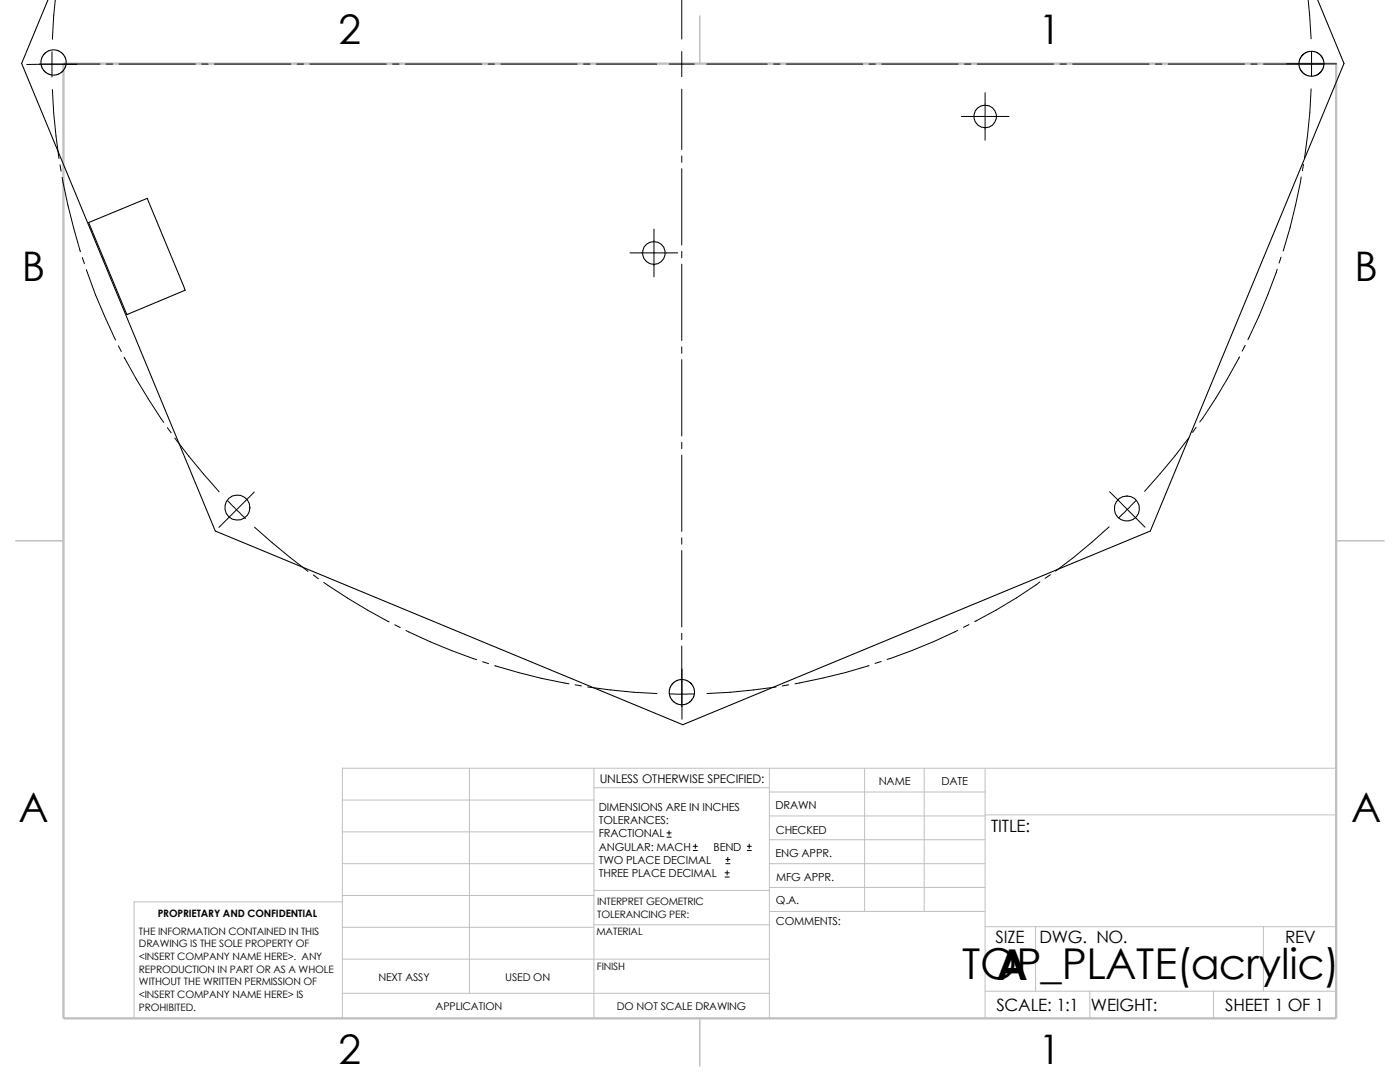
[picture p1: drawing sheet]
<svg xmlns="http://www.w3.org/2000/svg" width="279mm" height="216mm" viewBox="0 0 279 216" stroke-linecap="round" stroke-linejoin="round" font-family="sans-serif">
<g fill="none" stroke="#c0c0c0" stroke-width=".2">
<path d="M68.3 159.6h50.2M93.7 153.3v44.9M118.5 153.3v49.9M118.5 157.2h35M153.5 153.3v49.9M153.5 158h43.1M172.6 153.3v28.6M184.4 153.3v28.6M196.6 153.3v49.9M266.7 153.3h-198.4v49.9M68.3 166h50.2M68.3 172.3h50.2"/>
<path d="M68.3 178.7h50.2M68.3 180h-41.5v23.2M118.5 177.7h35.1M153.5 162.8h43.1M153.5 167.6h43.1M153.5 172.3h43.1M153.5 177.1h43.1M196.6 162.6h70.1M68.3 198.2h85.2M68.3 191.4h85.2M68.3 185h50.2M118.5 184.5h35.1"/>
<path d="M153.6 181.9h43M196.6 184.9h70.1M196.6 197.8h70.1M206.7 184.9v12.9M217.5 197.8v5.4M242.2 197.8v5.4M252.1 184.9v12.9"/>
</g>
<path d="M139.7 3.2v9.5M3.1 107.9h9.6M266.7 107.9h9.5M139.7 203.2v9.5" fill="none" stroke="#c0c0c0" stroke-width=".21"/>
<path d="M12.7 12.7h254v190.5h-254z" fill="none" stroke="#c0c0c0" stroke-width=".47"/>
<g fill="none" stroke="#000" stroke-width=".21">
<path d="M263 -.1l5.2 12.8-38.6 93.3-93.3 38.6-93.3-38.6-38.7-93.3 5.3-12.7M260 10.9l-.5 .7-.3 .8 .1 1.1 .6 1 .7 .4 .8 .3 1.1-.1 1-.6 .5-.7 .2-.7-.1-1.1-.6-1-.7-.5-.7-.3-1.2 .2-.9 .6M17.7 44.4l11.7-4.8 7.6 18.3-11.7 4.9zM137.9 136.3l-.9-.5-.6-.2-1.3 .2-.8 .5-.6 .9-.1 .6 .1 1.3 .6 .8 .8 .6 .7 .1 1.2-.1 .9-.6 .5-.8 .2-.7-.2-1.2-.5-.8"/>
<circle cx="10.7" cy="12.5" r="2.53"/>
<circle cx="196.6" cy="23.2" r="2.25"/>
<circle cx="130.5" cy="50.5" r="2.28"/>
<circle cx="47.4" cy="101.3" r="2.51"/>
<circle cx="224.9" cy="101.5" r="2.51"/>
</g>
<g fill="none" stroke="#000" stroke-width=".2">
<path d="M11 -.1l-.5 7.9M136.1 -.1v7.9M261.1 0l.6 7.7M7.9 12.8h12M10.4 10.3v5.1M10.5 17.9l.2 4.6 1.1 9.1M15.4 12.8l-10.1 .1M21.2 12.8h1.3M23.7 12.8h15.3M40.3 12.8h1.2M42.8 12.8h15.2M59.3 12.8h1.3"/>
<path d="M61.8 12.8h15.3M78.4 12.8h1.2M80.9 12.8h15.2M97.4 12.8h1.3M99.9 12.8h15.3M116.5 12.8h1.2M119 12.8h12.1M133.6 12.8h5M136.1 10.3v5M136.1 17.8v12M141.1 12.8h12M154.4 12.8h1.3"/>
<path d="M156.9 12.8h15.3M173.4 12.8h1.3M176 12.8h15.2M192.5 12.8h1.3M195 12.8h15.3M196.6 18.5v9.5M211.5 12.8h1.3M214.1 12.8h15.2M230.6 12.8h1.3M233.1 12.8h15.3M249.6 12.8h1.3M252.2 12.8h12"/>
<path d="M256.8 12.7h9.9M261.7 17.7l-.3 4.7-1.1 9.1M261.7 10.2v5M12 32.9l.2 1.3M12.4 35.4a127.4 127.4 0 0 0 3.6 14.8M136.1 31.1v1.3M136.1 33.7v15.2M191.9 23.2h9.5M259.7 35.3a111.3 111.3 0 0 1-3.6 14.8M260.1 32.8l-.2 1.2M16.4 51.4l.4 1.2M17.2 53.8a111.4 111.4 0 0 0 5.9 14.1"/>
<path d="M125.7 50.5h9.6M130.5 45.7v9.5M136.1 50.2v1.2M136.1 52.7v15.2M254.9 53.7a119.2 119.2 0 0 1-5.9 14.1M255.7 51.3l-.4 1.2M23.6 69l.6 1.1M24.8 71.3a137 137 0 0 0 7.9 13M136.1 69.2v1.3M136.1 71.8v15.2M247.4 71.2a114.5 114.5 0 0 1-8 13M248.5 68.9l-.6 1.2"/>
<path d="M33.4 85.3l.8 1.1M34.9 87.4l5.7 7.2 3.1 3.5M45.5 99.9l3.5 3.6M50.8 98.2l-7.1 7M136.1 88.3v1.2M136.1 90.8v15.2M221.4 98.1l3.6 3.5M226.7 99.9l-1.7 1.7M237.3 87.3l-2.8 3.6-6.1 7.1M238.7 85.3l-.7 1M50.8 105.2l3.5 3.1 7.2 5.7M62.5 114.7l1 .8"/>
<path d="M64.6 116.2a117.7 117.7 0 0 0 13 7.9M136.1 107.3v1.3M136.1 109.9v15.2M207.5 116.1a93.5 93.5 0 0 1-13 7.9M209.6 114.7l-1 .7M221.4 105.1l-7.1 6.1-3.6 2.8M225 101.6l3.5 3.6M225 101.6l-1.8 1.8M78.8 124.7l1.1 .5M81 125.8a110.7 110.7 0 0 0 14.1 5.8M96.3 132l1.2 .4M98.7 132.8a128.9 128.9 0 0 0 14.8 3.6"/>
<path d="M114.8 136.7l1.2 .2M117.3 137.1l9.1 1 4.7 .3M133.6 138.5h5M136.1 126.4v1.2M136.1 128.9v12.1M136.1 133.5v10M154.9 137.1l-9.1 1-4.7 .3M157.4 136.7l-1.3 .2M173.4 132.8a109 109 0 0 1-14.7 3.6M175.9 132l-1.3 .4M191.1 125.8a103.3 103.3 0 0 1-14.1 5.8M193.4 124.6l-1.1 .6"/>
<path d="M133.1 167h.8M133.1 166.2h.8M133.5 165.8v.8M138.3 169.7h.9M138.3 168.9h.9M138.8 168.4v.9M144.7 175h.8M144.7 174.2h.8M144.9 172.3h.8M144.9 171.5h.8M145.1 173.7v.9M145.2 171.1v.8"/>
<path d="M149.1 169.7h.8M149.1 168.9h.8M149.5 168.4v.9"/>
</g>
<g font-size="8.5">
<text x="192" y="195.3">TOP_PLATE(acrylic)</text>
<text x="198.8" y="195.5">A</text>
</g>
<g font-size="8.1">
<text x="67.6" y="8.8">2</text>
<text x="207.3" y="8.8">1</text>
<text x="4.4" y="56.1">B</text>
<text x="270.3" y="56.1">B</text>
<text x="3.7" y="164.1">A</text>
<text x="269.6" y="164.1">A</text>
<text x="67.6" y="212.3">2</text>
<text x="207.3" y="212.3">1</text>
</g>
<g font-size="3.4">
<text x="197.8" y="166">TITLE:</text>
<text x="198.7" y="188.1">SIZE</text>
<text x="207.5" y="188.1">DWG. NO.</text>
<text x="256.5" y="188.2">REV</text>
<text x="198.8" y="201.7">SCALE: 1:1</text>
<text x="217.7" y="201.8">WEIGHT:</text>
<text x="244.5" y="201.7">SHEET 1 OF 1</text>
</g>
<text font-size="2.4" x="119.7" y="156.2">UNLESS OTHERWISE SPECIFIED:</text>
<g font-size="2.2">
<text x="119.5" y="161.8">DIMENSIONS ARE IN INCHES</text>
<text x="154.8" y="161.5">DRAWN</text>
<text x="175.4" y="156.7">NAME</text>
<text x="187.9" y="156.7">DATE</text>
<text x="119.5" y="164.4">TOLERANCES:</text>
<text x="119.5" y="167.1">FRACTIONAL</text>
<text x="154.8" y="166.3">CHECKED</text>
<text x="119.5" y="172.4">TWO PLACE DECIMAL</text>
<text x="119.5" y="169.8">ANGULAR: MACH</text>
<text x="142.4" y="169.8">BEND</text>
<text x="154.8" y="171">ENG APPR.</text>
<text x="119.5" y="175">THREE PLACE DECIMAL</text>
<text x="154.9" y="175.7">MFG APPR.</text>
<text x="154.9" y="184.7">COMMENTS:</text>
<text x="154.9" y="180.5">Q.A.</text>
</g>
<g font-size="2.1">
<text x="75.5" y="195.7">NEXT ASSY</text>
<text x="100.8" y="195.7">USED ON</text>
<text x="86.9" y="201.5">APPLICATION</text>
<text x="123.1" y="201.6">DO NOT SCALE DRAWING</text>
</g>
<g font-size="2">
<text x="31.5" y="183">PROPRIETARY AND CONFIDENTIAL</text>
<text x="119.2" y="180.6">INTERPRET GEOMETRIC</text>
<text x="119.2" y="183.1">TOLERANCING PER:</text>
<text x="27.7" y="186.5">THE INFORMATION CONTAINED IN THIS</text>
<text x="27.7" y="189.1">DRAWING IS THE SOLE PROPERTY OF</text>
<text x="27.7" y="191.6">&lt;INSERT COMPANY NAME HERE&gt;. ANY</text>
<text x="119" y="186.6">MATERIAL</text>
<text x="27.7" y="194.1">REPRODUCTION IN PART OR AS A WHOLE</text>
<text x="27.7" y="196.6">WITHOUT THE WRITTEN PERMISSION OF</text>
<text x="119.1" y="193.5">FINISH</text>
<text x="27.7" y="199.1">&lt;INSERT COMPANY NAME HERE&gt; IS</text>
<text x="27.7" y="201.7">PROHIBITED.</text>
</g>
</svg>
